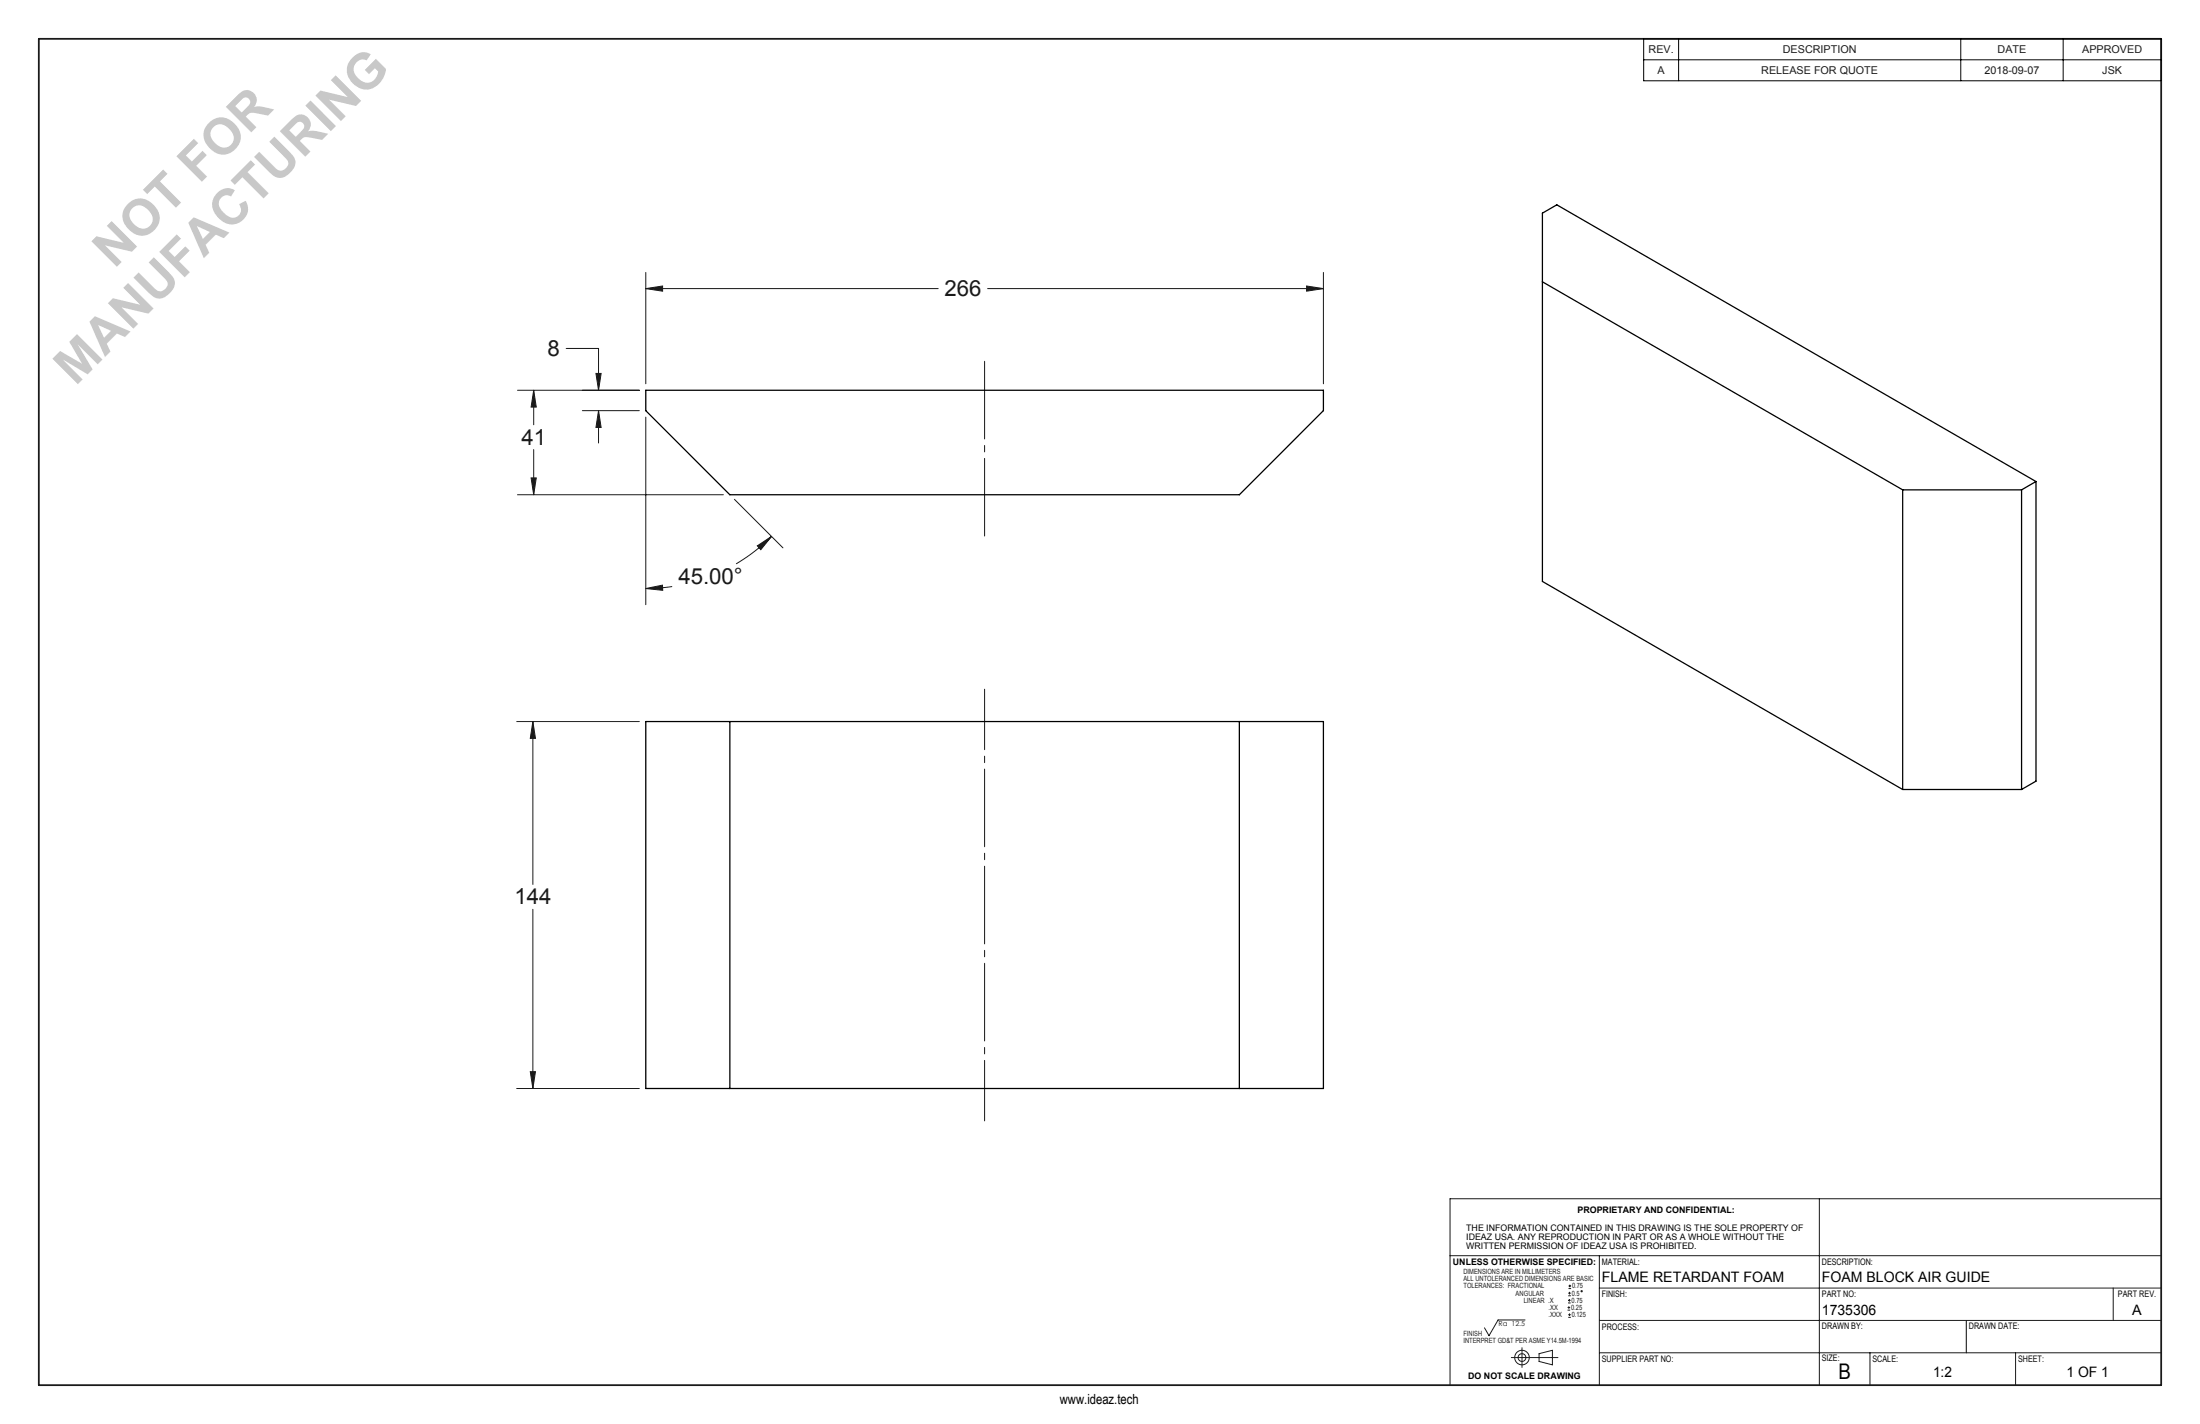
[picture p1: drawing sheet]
<svg xmlns="http://www.w3.org/2000/svg" width="432mm" height="279mm" viewBox="0 0 432 279" stroke-linecap="round" stroke-linejoin="round" font-family="sans-serif">
<g fill="none" stroke="#191924" stroke-width=".2">
<path d="M126.7 53.5v21.8M126.7 56.6h57.4M126.7 56.6l3.4-.5v1zM193.8 56.6h65.9M256.4 56.1l3.3 .5-3.3 .5zM259.7 53.5v21.8M101.6 76.6h23.9M104.7 76.6l.6 3.3h-1.1zM104.7 76.6v6.7M111.1 68.4h6.4v8.2M117 73.3h1l-.5 3.3zM101.6 97.1h40.4"/>
<path d="M104.2 93.8h1.1l-.6 3.3zM104.7 88.2v8.9M114.3 80.6h11.2M117.5 80.6v6.3M117.5 80.6l.5 3.3h-1zM126.7 81.8v36.8M144.1 98l9.6 9.5M126.7 115.5l3.3-.7 .1 1zM131.9 115.1l-5.2 .4M148.6 107.1l2.8-1.8-2.1 2.5zM151.4 105.3a34.9 34.9 0 0 1-6.9 5.3M101.4 141.6h24.1"/>
<path d="M104.6 141.6v31.9M104.6 141.6l.5 3.3h-1zM104.6 178.4v35.2M101.4 213.6h24.1M104.1 210.3h1l-.5 3.3zM357.1 235.2v36.6M424.1 235.2h-139.5v36.6M284.6 246.4h139.6M299.3 259h-5.3l-1.7 3.1-.9-1.6M307.7 257.1h.5M307.7 256.6h.5M307.8 255.7h.5"/>
<path d="M307.8 255.1h.5M307.8 258.5h.5M307.8 258h.5M307.8 254.2h.5M307.8 253.7h.5M307.9 252.8h.5M307.9 252.3h.5M307.9 256.3v.5M308 254.9v.5M308.1 257.7v.5M308.1 253.5v.5M308.1 252.1v.5"/>
<path d="M313.9 252.7h110.3M313.9 246.4v25.4M313.9 259.1h110.2M414.8 252.7v6.4M296.6 266.4h9.2M298.7 264.4v3.9M302.1 265.6l2.6-.7v2.9l-2.6-.7zM313.9 265.4h110.3M367 265.4v6.4M395.6 265.4v6.4"/>
<circle cx="310.4" cy="253.3" r=".13"/>
<circle cx="298.7" cy="266.4" r="1.43"/>
<circle cx="298.7" cy="266.4" r=".76"/>
</g>
<path d="M322.6 7.6h101.6v8.2h-101.6zM322.6 11.7h101.6M329.5 7.6v8.2M384.8 7.6v8.2M404.9 7.6v8.2M385.9 259.1v6.3" fill="none" stroke="#000" stroke-width=".2"/>
<path d="M7.6 7.6h416.6v264.2h-416.6z" fill="none" stroke="#191924" stroke-width=".35"/>
<path d="M193.2 135.2v84.7" fill="none" stroke="#191924" stroke-width=".2" stroke-dasharray="15.2 1.3 1.3 1.3" stroke-dashoffset="3.4"/>
<path d="M193.2 70.2v35.6" fill="none" stroke="#191924" stroke-width=".2" stroke-dasharray="15.2 1.3 1.3 1.3" stroke-dashoffset="-.7"/>
<path d="M104.6 141.6l.5 3.3h-1zM104.1 210.3h1l-.5 3.3zM256.4 56.1l3.3 .5-3.3 .5zM126.7 56.6l3.4-.5v1zM104.7 76.6l.6 3.3h-1.1zM104.2 93.8h1.1l-.6 3.3zM126.7 115.5l3.3-.7 .1 1zM148.6 107.1l2.8-1.8-2.1 2.5zM117 73.3h1l-.5 3.3zM117.5 80.6l.5 3.3h-1z" fill="#191924"/>
<path d="M302.7 55.3l70.7 40.8M126.7 76.6h133v4l-16.5 16.5h-100l-16.5-16.5zM373.4 96.1h23.4M373.4 96.1v58.8M396.8 96.1v58.8M399.6 94.5l-94-54.3-2.9 1.6v72.3l70.7 40.8M399.6 94.5l-2.8 1.6M399.6 94.5v58.8l-2.8 1.6M126.7 141.6h133v72h-133zM143.2 141.6v72M243.2 141.6v72M373.4 154.9h23.4" fill="none" stroke="#000" stroke-width=".25"/>
<g font-size="9.9" fill="#c3c8d2">
<text x="22.4" y="52.9" transform="rotate(-45 22.4 52.9)">NOT FOR</text>
<text x="14.8" y="75.9" transform="rotate(-45 14.8 75.9)">MANUFACTURING</text>
</g>
<g font-size="4.4" fill="#191924">
<text x="185.4" y="58.1">266</text>
<text x="107.5" y="69.8">8</text>
<text x="102.3" y="87.2">41</text>
<text x="133.1" y="114.5">45.00°</text>
<text x="101" y="177.4">144</text>
</g>
<text font-size="4.2" x="360.8" y="270.7">B</text>
<g font-size="2.8">
<text x="314.4" y="251.4">FLAME RETARDANT FOAM</text>
<text x="357.6" y="251.4">FOAM BLOCK AIR GUIDE</text>
<text x="357.6" y="258">1735306</text>
<text x="418.5" y="258">A</text>
<text x="379.4" y="270.1">1:2</text>
<text x="405.6" y="270.1">1 OF 1</text>
</g>
<text font-size="2.7" x="208" y="275.4">www.ideaz.tech</text>
<g font-size="2.1" fill="#191924">
<text x="323.6" y="10.5">REV.</text>
<text x="349.9" y="10.5">DESCRIPTION</text>
<text x="392.1" y="10.5">DATE</text>
<text x="408.7" y="10.5">APPROVED</text>
<text x="325.3" y="14.6">A</text>
<text x="345.7" y="14.6">RELEASE FOR QUOTE</text>
<text x="389.5" y="14.6">2018-09-07</text>
<text x="412.6" y="14.6">JSK</text>
</g>
<g font-size="1.8">
<text x="309.6" y="238">PROPRIETARY AND CONFIDENTIAL:</text>
<text x="287.8" y="241.5">THE INFORMATION CONTAINED IN THIS DRAWING IS THE SOLE PROPERTY OF</text>
<text x="287.8" y="243.3">IDEAZ USA. ANY REPRODUCTION IN PART OR AS A WHOLE WITHOUT THE</text>
<text x="287.8" y="245">WRITTEN PERMISSION OF IDEAZ USA IS PROHIBITED.</text>
<text x="285.2" y="248.2">UNLESS OTHERWISE SPECIFIED:</text>
<text x="314.4" y="248.2">MATERIAL:</text>
<text x="357.6" y="248.2">DESCRIPTION:</text>
<text x="314.4" y="254.5">FINISH:</text>
<text x="357.6" y="254.5">PART NO:</text>
<text x="415.7" y="254.5">PART REV.</text>
<text x="314.4" y="260.9">PROCESS:</text>
<text x="357.6" y="260.8">DRAWN BY:</text>
<text x="386.4" y="260.8">DRAWN DATE:</text>
<text x="314.4" y="267.2">SUPPLIER PART NO:</text>
<text x="357.6" y="267">SIZE:</text>
<text x="367.5" y="267.2">SCALE:</text>
<text x="396.1" y="267.2">SHEET:</text>
<text x="288.2" y="270.5">DO NOT SCALE DRAWING</text>
</g>
<g font-size="1.4" fill="#191924">
<text x="287.2" y="250">DIMENSIONS ARE IN MILLIMETERS</text>
<text x="287.2" y="251.4">ALL UNTOLERANCED DIMENSIONS ARE BASIC</text>
<text x="287.2" y="252.8">TOLERANCES: FRACTIONAL</text>
<text x="297.5" y="254.2">ANGULAR</text>
<text x="299.1" y="255.6">LINEAR .X</text>
<text x="303.9" y="257">.XX</text>
<text x="308.4" y="257">0.25</text>
<text x="308.5" y="255.6">0.75</text>
<text x="308.5" y="254.2">0.5</text>
<text x="308.5" y="252.8">0.75</text>
<text x="287.2" y="263.5">INTERPRET GD&amp;T PER ASME Y14.5M-1994</text>
<text x="287.2" y="262.1">FINISH</text>
<text x="294.1" y="260.2">Ra 12.5</text>
<text x="303.9" y="258.4">.XXX</text>
<text x="308.5" y="258.4">0.125</text>
</g>
</svg>
